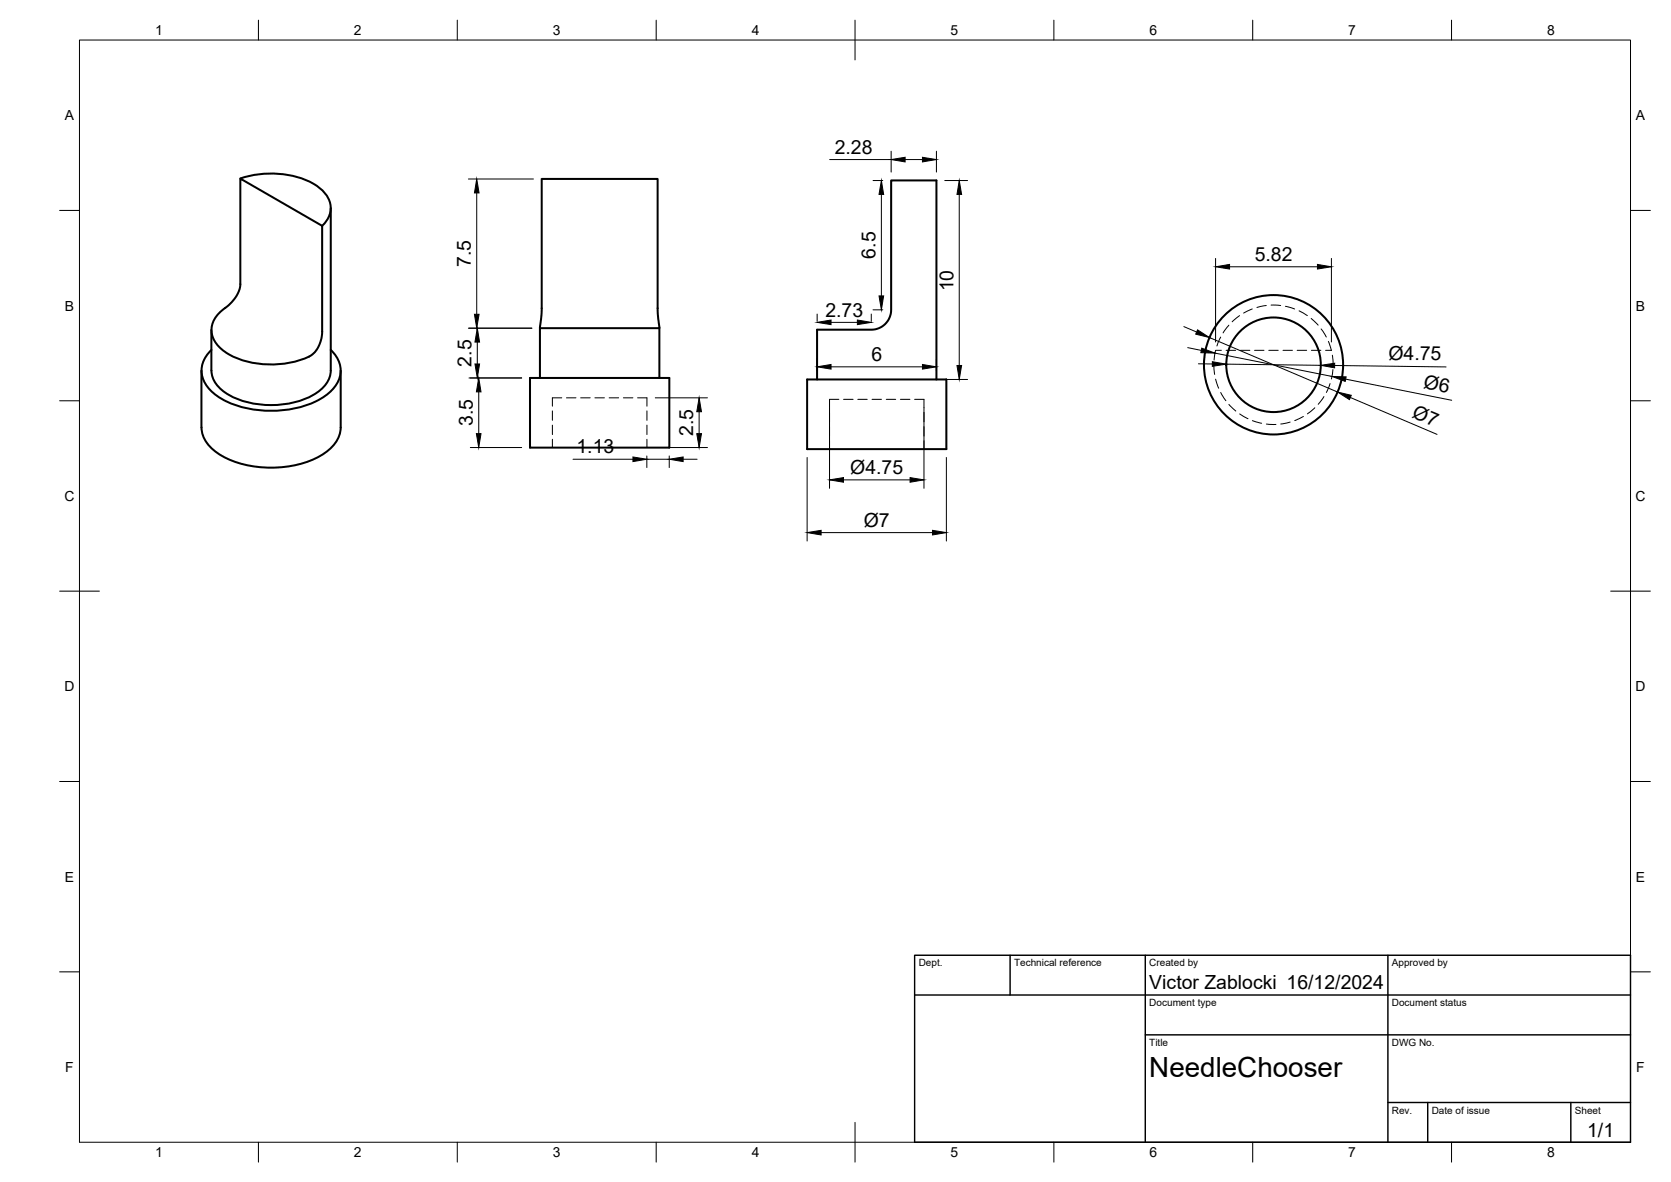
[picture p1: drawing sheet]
<svg xmlns="http://www.w3.org/2000/svg" width="420mm" height="297mm" viewBox="0 0 420 297" stroke-linecap="round" stroke-linejoin="round" font-family="sans-serif">
<!-- layer: Visible -->
<g fill="none" stroke="#000" stroke-width=".51">
<path d="M60.4 44.9l20.6 11.9v26.5a7.2 7.2 0 0 1-3.3 6.3 23.6 23.6 0 0 1-20.1-.5 7.6 7.6 0 0 1-4.4-6.3 8 8 0 0 1 4.1-5.9l.6-.6a7.6 7.6 0 0 0 2.5-4.9zM60.4 44.8a23.8 23.8 0 0 1 18.4 1.3 7.1 7.1 0 0 1 4.3 7 6.6 6.6 0 0 1-2.1 3.6M83.2 52.3v40.8a7.3 7.3 0 0 1-4.4 6.2 23 23 0 0 1-22.3-.7 6.9 6.9 0 0 1-3.3-5.5l-.1-10.2M136.2 45h29.2v33l.3 4.5h-29.9l.4-4.5zM50.7 93.1v14.3a9.1 9.1 0 0 0 5.7 7.5 27.3 27.3 0 0 0 24.8-.7 8.6 8.6 0 0 0 4.5-6.8v-14.3M53.2 87.9a6.7 6.7 0 0 0 .1 10.6 22.7 22.7 0 0 0 15.7 4.7 22.2 22.2 0 0 0 14-4.7 6.7 6.7 0 0 0 .2-10.6M133.3 95h35v17.5h-35zM135.8 82.3v12.7M165.8 82.3v12.7M202.9 95.4h35.1v17.5h-35.1zM205.4 95.4v-12.5h12.6a5.2 5.2 0 0 0 6.1-5v-32.6h11.4v50.1"/>
<circle cx="320.2" cy="91.7" r="11.9"/>
<circle cx="320.2" cy="91.7" r="17.5"/>
</g>
<!-- layer: Hidden -->
<g fill="none" stroke="#000" stroke-width=".25">
<path d="M311.7 79.3l-1.9 1.6M314.9 77.6l-2.2 1.1M318.4 76.8l-2.4 .5M319.6 76.7l2.4 .1M323.2 77l2.3 .6M326.6 78.1l2.1 1.2M141.2 100h-2.3v2.1M142.4 100h2.4M146 100h2.4M149.6 100h2.4M153.2 100h2.4M156.7 100h2.4"/>
<path d="M160.3 100h2.4v2.1M305.2 91.7l.2 2.4M305.6 95.3l.8 2.3M306.9 84.7l-.9 2.2M306.9 98.6l1.3 2.1M307.1 88l-1.5 .1-.3 2.4M308.3 88h2.4M309 81.7l-1.5 2M311.9 88h2.4M315.4 88h2.4M319 88h2.4M322.6 88h2.4"/>
<path d="M326.2 88h2.3M329.7 80l1.7 1.7M329.7 88h2.4M332.2 82.7l1.3 2M332.9 99.7l-1.5 1.9M334 85.8l.8 2.3-1.5-.1M334.4 96.4l-.9 2.2M335 89.3l.2 2.4M335.2 92.9l-.4 2.3M138.9 103.3v2.3M138.9 106.8v2.4M138.9 110.4v2.1"/>
<path d="M162.7 103.3v2.3M162.7 106.8v2.4M162.7 110.4v2.1M208.6 103.6v2.4M208.6 107.2v2.4M208.6 110.8v2.1M210.9 100.4h-2.3v2.1M212.1 100.4h2.4M215.7 100.4h2.4M219.3 100.4h2.3M222.8 100.4h2.4M226.4 100.4h2.4"/>
<path d="M230 100.4h2.3v2.1M232.3 103.6v2.4M232.3 107.2v2.4M232.3 110.8v2.1M309 101.6l1.7 1.7M311.7 104l2.1 1.2M314.9 105.7l2.3 .7M318.4 106.6l2.4 .1M324.4 106.1l-2.4 .5M327.7 104.7l-2.2 1M330.6 102.5l-1.9 1.5"/>
</g>
<!-- layer: BORDER -->
<g fill="none" stroke="#000" stroke-width=".25">
<path d="M20 10.1h390v276.9h-390zM65 5.1v5M115 5.1v5M165 5.1v5M215 5.1v10M265 5.1v5M315 5.1v5M365 5.1v5M15 52.9h5M410 52.9h5M15 100.7h5M410 100.7h5"/>
<path d="M15 148.6h10M405 148.6h10M15 196.4h5M410 196.4h5M15 244.2h5M410 244.2h5M65 287v5M115 287v5M165 287v5M215 282.1v9.9M265 287v5M315 287v5"/>
<path d="M365 287v5"/>
</g>
<!-- layer: TITLEBLOCK -->
<path d="M230 240.1h180v46.9h-180zM230 250h180M254 240.1v9.9M288 240.1v46.9M349 240.1v46.9M288 260.1h122M349 277.1h61M359 277.1v9.9M395 277.1v9.9" fill="none" stroke="#000" stroke-width=".36"/>
<!-- layer: FD_Dimensions -->
<g fill="none" stroke="#000" stroke-width=".25">
<path d="M224.1 38v5.3M235.5 38v5.3M117.8 45h16.3M119.9 48.5v30.5M208.6 40.1h15.5M219.5 45.4h2.5M221.6 48.9v25.5M227.6 40.1h4.3M237.6 45.4h5.7M241.2 48.9v42.9M205.5 78.9v1.9M219.1 78.9v1.9"/>
<path d="M219.5 77.9h2.5M305.6 64.9v21M309.2 67h22.1M334.8 64.9v21M117.8 82.5h15.9M117.9 95h13.3M120 86v5.5M120.4 98.5v10.5M164.8 100h13.1M205.5 90.1v3.1M209 81h6.6M209 92.2h22.9"/>
<path d="M235.5 90.1v3.1M237.6 95.4h5.7M297.7 82.1l3.2 1.3M298.6 87.4l3.5 .7M301.3 91.4l3.5 .1M304.1 84.8l32.2 13.7M305.5 88.7l29.4 5.9M308.3 91.5l23.8 .3M335.6 91.8l28 .4M338.3 95.3l26.7 5.3M339.5 99.9l21.8 9.3M118.3 112.5h12.9"/>
<path d="M144.1 115.4h15.1M162.6 114.6v2.9M162.6 115.4h5.7M164.8 112.5h13.1M168.3 114.6v2.9M171.8 115.4h3.5M175.8 103.5v5.5M202.9 115v21M208.6 102.5v20.2M232.3 102.5v20.2M238 115v21M206.5 133.8h28"/>
<path d="M212.1 120.6h16.7"/>
</g>
<g fill="#000" stroke="#000" stroke-width=".25">
<path d="M224.1 40.1l3.5-.6v1.2zM231.9 39.5l3.6 .6-3.6 .6zM119.9 45l.6 3.5h-1.2zM221.6 45.4l.6 3.5h-1.2zM241.2 45.4l.6 3.5h-1.2zM119.3 79h1.2l-.6 3.5zM221 74.4h1.2l-.6 3.5zM305.6 67l3.6-.6v1.2zM331.3 66.4l3.5 .6-3.5 .6zM119.4 91.5h1.2l-.6 3.5zM120 82.5l.6 3.5h-1.2zM120.4 95l.5 3.5h-1.1z"/>
<path d="M205.5 81l3.5-.6v1.2zM205.5 92.2l3.5-.6v1.2zM215.6 80.4l3.5 .6-3.5 .6zM231.9 91.6l3.6 .6-3.6 .6zM240.6 91.8h1.2l-.6 3.6zM301.1 82.9l3 1.9-3.4-.8zM302.2 87.5l3.3 1.2-3.6-.1zM304.8 90.9l3.5 .6-3.5 .6zM332.1 91.8l3.5-.5v1.1zM334.9 94.6l3.6 .1-.3 1.1zM336.3 98.5l3.5 .8-.5 1.1zM119.8 109h1.1l-.5 3.5z"/>
<path d="M159.2 114.8l3.4 .6-3.4 .6zM168.3 115.4l3.5-.6v1.2zM175.2 109h1.2l-.6 3.5zM175.8 100l.6 3.5h-1.2zM202.9 133.8l3.6-.5v1.1zM208.6 120.6l3.5-.6v1.2zM228.8 120l3.5 .6-3.5 .6zM234.5 133.3l3.5 .5-3.5 .6z"/>
</g>
<text font-size="7" x="289" y="270.6">NeedleChooser</text>
<g font-size="4.9">
<text x="209.9" y="38.6">2.28</text>
<text x="220.2" y="65" transform="rotate(-90 220.2 65)">6.5</text>
<text x="315.5" y="65.6">5.82</text>
<text x="118.4" y="67.1" transform="rotate(-90 118.4 67.1)">7.5</text>
<text x="239.7" y="73.2" transform="rotate(-90 239.7 73.2)">10</text>
<text x="207.5" y="79.6">2.73</text>
<text x="118.6" y="92.1" transform="rotate(-90 118.6 92.1)">2.5</text>
<text x="219.1" y="90.7">6</text>
<text x="349.1" y="90.5" transform="rotate(1 349.1 90.5)">Ø4.75</text>
<text x="357.8" y="97.6" transform="rotate(11 357.8 97.6)">Ø6</text>
<text x="118.9" y="107.1" transform="rotate(-90 118.9 107.1)">3.5</text>
<text x="354.9" y="104.7" transform="rotate(23 354.9 104.7)">Ø7</text>
<text x="144.9" y="113.9">1.13</text>
<text x="174.3" y="109.6" transform="rotate(-90 174.3 109.6)">2.5</text>
<text x="213.8" y="119.1">Ø4.75</text>
<text x="217.2" y="132.3">Ø7</text>
<text x="289" y="248.5">Victor Zablocki 16/12/2024</text>
<text x="399.1" y="285.7">1/1</text>
</g>
<g font-size="3.5">
<text x="39" y="8.8">1</text>
<text x="89" y="8.8">2</text>
<text x="139" y="8.8">3</text>
<text x="189" y="8.8">4</text>
<text x="239" y="8.8">5</text>
<text x="289" y="8.8">6</text>
<text x="339" y="8.8">7</text>
<text x="389" y="8.8">8</text>
<text x="16.3" y="30.2">A</text>
<text x="411.3" y="30.2">A</text>
<text x="16.3" y="78">B</text>
<text x="411.3" y="78">B</text>
<text x="16.2" y="125.9">C</text>
<text x="411.2" y="125.9">C</text>
<text x="16.2" y="173.7">D</text>
<text x="411.2" y="173.7">D</text>
<text x="16.3" y="221.6">E</text>
<text x="411.3" y="221.6">E</text>
<text x="16.4" y="269.4">F</text>
<text x="411.4" y="269.4">F</text>
<text x="39" y="290.8">1</text>
<text x="89" y="290.8">2</text>
<text x="139" y="290.8">3</text>
<text x="189" y="290.8">4</text>
<text x="239" y="290.8">5</text>
<text x="289" y="290.8">6</text>
<text x="339" y="290.8">7</text>
<text x="389" y="290.8">8</text>
</g>
<g font-size="2.5">
<text x="231" y="242.9">Dept.</text>
<text x="255" y="242.9">Technical reference</text>
<text x="289" y="242.9">Created by</text>
<text x="350" y="242.9">Approved by</text>
<text x="289" y="252.8">Document type</text>
<text x="350" y="252.8">Document status</text>
<text x="289" y="262.9">Title</text>
<text x="350" y="262.9">DWG No.</text>
<text x="350" y="279.9">Rev.</text>
<text x="360" y="279.9">Date of issue</text>
<text x="396" y="279.9">Sheet</text>
</g>
</svg>
